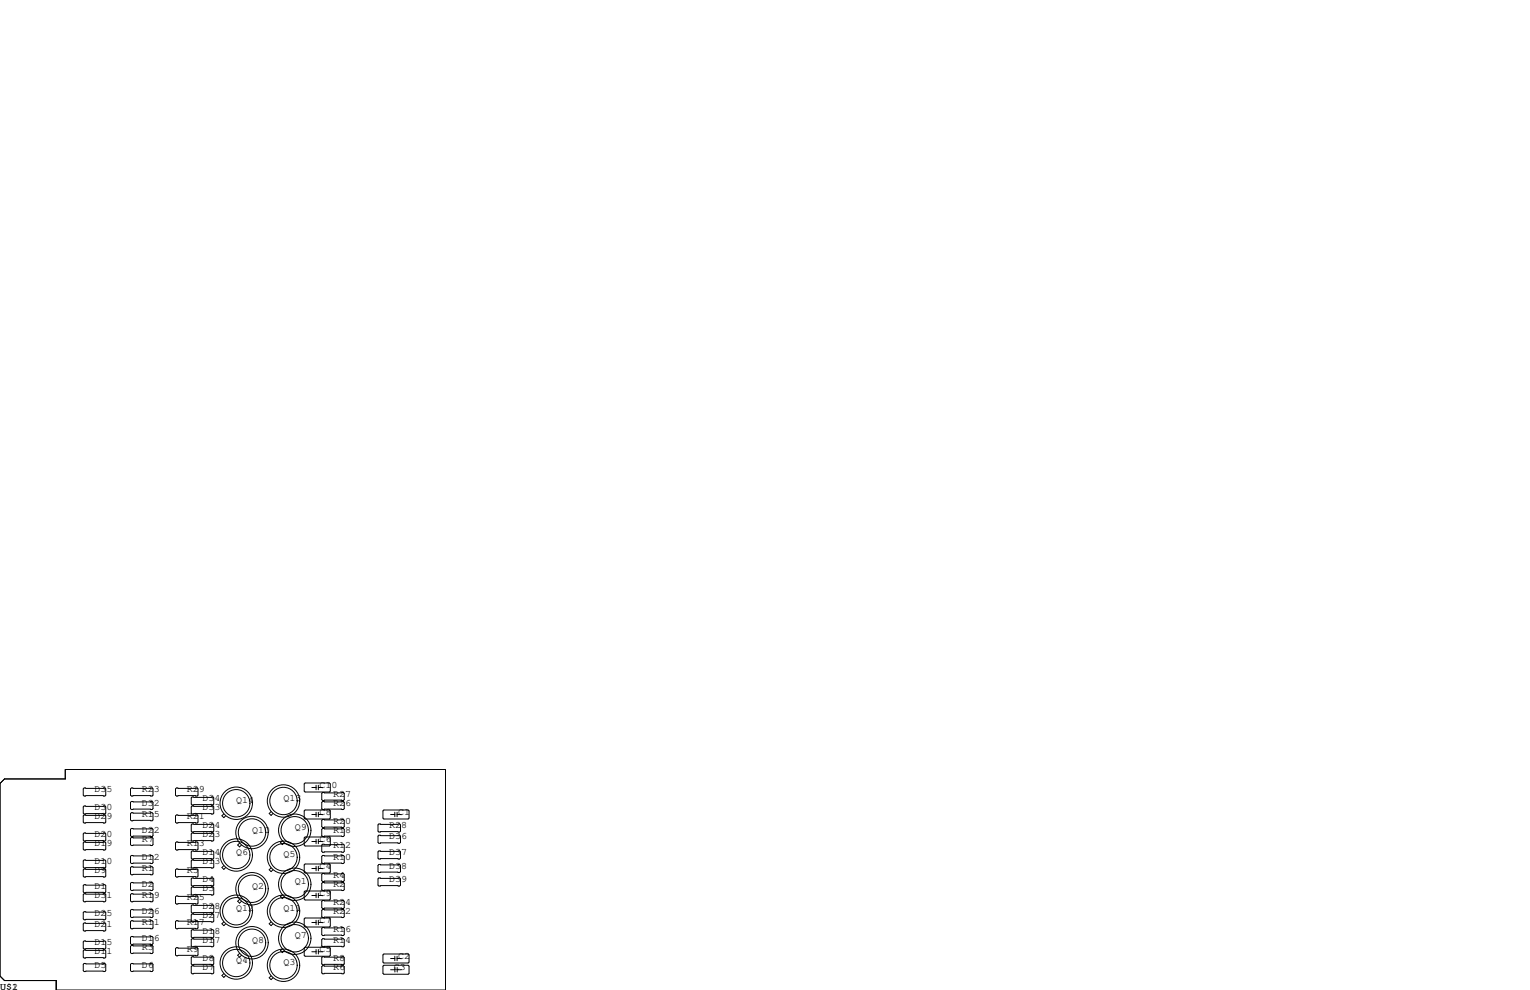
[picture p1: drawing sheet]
<svg xmlns="http://www.w3.org/2000/svg" width="432mm" height="279mm" viewBox="0 0 432 279" stroke-linecap="round" stroke-linejoin="round" font-family="sans-serif">
<g fill="none" stroke="#000" stroke-width=".28">
<path d="M0 221.1l1.3-1.3h17.1v-2.6h107.3v62.2h-109.8v-2.7h-14.6l-1.3-1.2zM23.7 222.4h5.9l.2 .2v1.8l-.2 .3h-5.9l-.2-.3v-1.8zM23.7 227.5h5.9l.2 .2v1.8l-.2 .2h-5.9l-.2-.2v-1.8zM23.7 230h5.9l.2 .3v1.7l-.2 .3h-5.9l-.2-.3v-1.7zM23.7 235.1h5.9l.2 .2v1.8l-.2 .3h-5.9l-.2-.3v-1.8zM23.7 237.6h5.9l.2 .3v1.7l-.2 .3h-5.9l-.2-.3v-1.7zM37.1 236.3h5.8l.3 .3v1.8l-.3 .2h-5.8l-.3-.2v-1.8zM37.1 222.4h5.8l.3 .2v1.8l-.3 .3h-5.8l-.3-.3v-1.8zM37.1 226.2h5.8l.3 .2v1.8l-.3 .3h-5.8l-.3-.3v-1.8zM37.1 229.4h5.8l.3 .2v1.8l-.3 .2h-5.8l-.3-.2v-1.8zM37.1 233.8h5.8l.3 .3v1.7l-.3 .3h-5.8l-.3-.3v-1.7zM49.8 222.4h5.8l.3 .2v1.8l-.3 .3h-5.8l-.3-.3v-1.8z"/>
<path d="M49.8 230h5.8l.3 .3v1.7l-.3 .3h-5.8l-.3-.3v-1.7zM49.8 237.6h5.8l.3 .3v1.7l-.3 .3h-5.8l-.3-.3v-1.7zM54.2 224.9h5.9l.2 .3v1.7l-.2 .3h-5.9l-.2-.3v-1.7zM54.2 227.5h5.9l.2 .2v1.8l-.2 .2h-5.9l-.2-.2v-1.8zM54.2 232.5h5.9l.2 .3v1.8l-.2 .2h-5.9l-.2-.2v-1.8zM54.2 235.1h5.9l.2 .2v1.8l-.2 .3h-5.9l-.2-.3v-1.8zM63.2 229.7l-.6 .5 .6 .6 .5-.6M67.6 237.9l-.5 .6 .5 .5 .5-.5M76.5 229.1l-.5 .5 .5 .5 .5-.5M79.7 237.3l-.6 .5 .6 .6 .5-.6M85.9 221.2l.2-.2h6.9l.2 .2v2.1l-.2 .2h-6.9l-.2-.2zM85.9 236.5l.2-.3h6.9l.2 .3v2l-.2 .3h-6.9l-.2-.3z"/>
<path d="M86.1 228.6h6.9l.2 .3v2l-.2 .2h-6.9l-.2-.2v-2zM88 229.9h1.2M88 237.5h1.2M88 222.2h1.2M89.2 221.6v1.3M89.2 229.2v1.3M89.2 236.9v1.2M89.8 229.9h1.3M89.8 221.6v1.3M89.8 229.2v1.3M89.8 236.9v1.2M89.8 237.5h1.3"/>
<path d="M89.8 222.2h1.3M91.1 223.6h5.8l.3 .3v1.8l-.3 .2h-5.8l-.3-.2v-1.8zM91.1 226.2h5.8l.3 .2v1.8l-.3 .3h-5.8l-.3-.3v-1.8zM91.1 231.3h5.8l.3 .2v1.8l-.3 .3h-5.8l-.3-.3v-1.8zM91.1 233.8h5.8l.3 .3v1.7l-.3 .3h-5.8l-.3-.3v-1.7zM91.1 238.3h5.8l.3 .2v1.8l-.3 .2h-5.8l-.3-.2v-1.8zM106.9 232.5h5.9l.2 .3v1.8l-.2 .2h-5.9l-.2-.2v-1.8zM106.9 235.7h5.9l.2 .3v1.7l-.2 .3h-5.9l-.2-.3v-1.7zM108.3 228.6h6.9l.2 .3v2l-.2 .2h-6.9l-.2-.2v-2zM110.2 229.9h1.2M111.4 229.2v1.3M112.1 229.2v1.3"/>
<path d="M112.1 229.9h1.2M23.7 249.7h5.9l.2 .2v1.8l-.2 .3h-5.9l-.2-.3v-1.8zM23.7 242.7h5.9l.2 .3v1.7l-.2 .3h-5.9l-.2-.3v-1.7zM23.7 245.2h5.9l.2 .3v1.8l-.2 .2h-5.9l-.2-.2v-1.8zM23.7 252.2h5.9l.2 .3v1.8l-.2 .2h-5.9l-.2-.2v-1.8zM23.7 257.3h5.9l.2 .3v1.7l-.2 .3h-5.9l-.2-.3v-1.7zM36.8 249.3l.3-.3h5.8l.3 .3v1.8l-.3 .2h-5.8l-.3-.2zM36.8 244.9l.3-.3h5.8l.3 .3v1.7l-.3 .3h-5.8l-.3-.3zM36.8 252.5l.3-.3h5.8l.3 .3v1.8l-.3 .2h-5.8l-.3-.2zM36.8 256.9l.3-.2h5.8l.3 .2v1.8l-.3 .3h-5.8l-.3-.3zM37.1 241.4h5.8l.3 .3v1.8l-.3 .2h-5.8l-.3-.2v-1.8zM49.5 245.5l.3-.3h5.8l.3 .3v1.8l-.3 .2h-5.8l-.3-.2z"/>
<path d="M49.5 253.1l.3-.2h5.8l.3 .2v1.8l-.3 .2h-5.8l-.3-.2zM54 250.6l.2-.3h5.9l.2 .3v1.7l-.2 .3h-5.9l-.2-.3zM54 248l.2-.2h5.9l.2 .2v1.8l-.2 .3h-5.9l-.2-.3zM54 255.7l.2-.3h5.9l.2 .3v1.7l-.2 .3h-5.9l-.2-.3zM54 258.2l.2-.3h5.9l.2 .3v1.8l-.2 .2h-5.9l-.2-.2zM54.2 240.2h5.9l.2 .2v1.8l-.2 .2h-5.9l-.2-.2v-1.8zM54.2 242.7h5.9l.2 .3v1.7l-.2 .3h-5.9l-.2-.3v-1.7zM63.2 244.3l-.6 .5 .6 .6 .5-.6M67.6 253.8l-.5 .6 .5 .5 .5-.5M76.5 244.9l-.5 .6 .5 .5 .5-.5M79.7 252.6l-.6 .5 .6 .5 .5-.5M85.9 251.7l.2-.2h6.9l.2 .2v2l-.2 .3h-6.9l-.2-.3z"/>
<path d="M85.9 259.3l.2-.2h6.9l.2 .2v2.1l-.2 .2h-6.9l-.2-.2zM86.1 243.8h6.9l.2 .3v2l-.2 .3h-6.9l-.2-.3v-2zM88 245.1h1.2M88 252.7h1.2M89.2 244.5v1.2M89.2 252.1v1.3M89.2 259.7v1.3M89.8 244.5v1.2M89.8 252.1v1.3M89.8 259.7v1.3M89.8 245.1h1.3M89.8 252.7h1.3"/>
<path d="M90.8 254.4l.3-.3h5.8l.3 .3v1.8l-.3 .2h-5.8l-.3-.2zM90.8 249.3l.3-.3h5.8l.3 .3v1.8l-.3 .2h-5.8l-.3-.2zM90.8 246.8l.3-.3h5.8l.3 .3v1.7l-.3 .3h-5.8l-.3-.3zM90.8 256.9l.3-.2h5.8l.3 .2v1.8l-.3 .3h-5.8l-.3-.3zM91.1 241.4h5.8l.3 .3v1.8l-.3 .2h-5.8l-.3-.2v-1.8zM106.7 248l.2-.2h5.9l.2 .2v1.8l-.2 .3h-5.9l-.2-.3zM106.9 240.2h5.9l.2 .2v1.8l-.2 .2h-5.9l-.2-.2v-1.8zM106.9 244h5.9l.2 .2v1.8l-.2 .3h-5.9l-.2-.3v-1.8zM23.7 260.5h5.9l.2 .2v1.8l-.2 .3h-5.9l-.2-.3v-1.8zM23.7 265.6h5.9l.2 .2v1.8l-.2 .2h-5.9l-.2-.2v-1.8zM23.7 268.1h5.9l.2 .3v1.7l-.2 .3h-5.9l-.2-.3v-1.7zM23.7 271.9h5.9l.2 .3v1.7l-.2 .3h-5.9l-.2-.3v-1.7z"/>
<path d="M36.8 260.1l.3-.3h5.8l.3 .3v1.8l-.3 .2h-5.8l-.3-.2zM36.8 264.5l.3-.2h5.8l.3 .2v1.8l-.3 .3h-5.8l-.3-.3zM36.8 267.1l.3-.3h5.8l.3 .3v1.8l-.3 .2h-5.8l-.3-.2zM36.8 272.2l.3-.3h5.8l.3 .3v1.7l-.3 .3h-5.8l-.3-.3zM49.5 260.1l.3-.3h5.8l.3 .3v1.8l-.3 .2h-5.8l-.3-.2zM49.5 267.7l.3-.2h5.8l.3 .2v1.8l-.3 .2h-5.8l-.3-.2zM54 262.6l.2-.2h5.9l.2 .2v1.8l-.2 .3h-5.9l-.2-.3zM54 265.2l.2-.3h5.9l.2 .3v1.8l-.2 .2h-5.9l-.2-.2zM54 270.3l.2-.3h5.9l.2 .3v1.7l-.2 .3h-5.9l-.2-.3zM54 272.8l.2-.3h5.9l.2 .3v1.8l-.2 .2h-5.9l-.2-.2zM63.2 274.8l-.6 .5 .6 .5 .5-.5M63.2 260.2l-.6 .5 .6 .5 .5-.5"/>
<path d="M67.6 269.1l-.5 .5 .5 .5 .5-.5M76.5 275.4l-.5 .5 .5 .6 .5-.6M76.5 260.2l-.5 .5 .5 .5 .5-.5M79.7 267.8l-.6 .5 .6 .6 .5-.6M85.9 267.6l.2-.3h6.9l.2 .3v2l-.2 .3h-6.9l-.2-.3zM88 268.6h1.2M88 260.3h1.2M89.2 268v1.2M89.8 268v1.2M89.8 268.6h1.3M89.8 260.3h1.3M90.8 262l.3-.3h5.8l.3 .3v1.8l-.3 .2h-5.8l-.3-.2z"/>
<path d="M90.8 265.2l.3-.3h5.8l.3 .3v1.8l-.3 .2h-5.8l-.3-.2zM90.8 270.3l.3-.3h5.8l.3 .3v1.7l-.3 .3h-5.8l-.3-.3zM90.8 272.8l.3-.3h5.8l.3 .3v1.8l-.3 .2h-5.8l-.3-.2zM108.1 269.5l.2-.3h6.9l.2 .3v2l-.2 .3h-6.9l-.2-.3zM108.1 272.7l.2-.3h6.9l.2 .3v2l-.2 .3h-6.9l-.2-.3zM110.2 273.7h1.3M110.2 270.5h1.2M111.4 269.9v1.2M111.5 273v1.3M112.1 269.9v1.2M112.1 270.5h1.2M112.1 273.7h1.2"/>
<path d="M112.1 273v1.3"/>
<circle cx="66.7" cy="226.7" r="3.9"/>
<circle cx="66.7" cy="226.7" r="4.6"/>
<circle cx="71.1" cy="234.9" r="3.9"/>
<circle cx="71.1" cy="234.9" r="4.6"/>
<circle cx="80" cy="226.1" r="3.9"/>
<circle cx="80" cy="226.1" r="4.6"/>
<circle cx="83.2" cy="234.3" r="3.9"/>
<circle cx="83.2" cy="234.3" r="4.6"/>
<circle cx="66.7" cy="257.2" r="4.6"/>
<circle cx="66.7" cy="257.2" r="3.9"/>
<circle cx="66.7" cy="241.3" r="3.9"/>
<circle cx="66.7" cy="241.3" r="4.6"/>
<circle cx="71.1" cy="250.8" r="4.6"/>
<circle cx="71.1" cy="250.8" r="3.9"/>
<circle cx="80" cy="257.2" r="4.6"/>
<circle cx="80" cy="257.2" r="3.9"/>
<circle cx="80" cy="241.9" r="4.6"/>
<circle cx="80" cy="241.9" r="3.9"/>
<circle cx="83.2" cy="249.6" r="4.6"/>
<circle cx="83.2" cy="249.6" r="3.9"/>
<circle cx="66.7" cy="271.8" r="4.6"/>
<circle cx="66.7" cy="271.8" r="3.9"/>
<circle cx="71.1" cy="266.1" r="4.6"/>
<circle cx="71.1" cy="266.1" r="3.9"/>
<circle cx="80" cy="272.4" r="4.6"/>
<circle cx="80" cy="272.4" r="3.9"/>
<circle cx="83.2" cy="264.8" r="4.6"/>
<circle cx="83.2" cy="264.8" r="3.9"/>
</g>
<g font-size="2.8">
<text x="26.7" y="223.5">D35</text>
<text x="40" y="227.3">D32</text>
<text x="40" y="223.5">R23</text>
<text x="52.7" y="223.5">R29</text>
<text x="57.1" y="226.1">D34</text>
<text x="66.7" y="226.7">Q14</text>
<text x="80" y="226.1">Q13</text>
<text x="90.2" y="222.2">C10</text>
<text x="94" y="227.3">R26</text>
<text x="94" y="224.8">R27</text>
<text x="26.7" y="231.1">D29</text>
<text x="26.7" y="228.6">D30</text>
<text x="40" y="230.5">R15</text>
<text x="52.7" y="231.1">R21</text>
<text x="57.1" y="233.7">D24</text>
<text x="57.1" y="228.6">D33</text>
<text x="90.2" y="229.9">C8</text>
<text x="94" y="232.4">R20</text>
<text x="109.9" y="233.7">R28</text>
<text x="112.4" y="229.9">C1</text>
<text x="26.7" y="238.8">D19</text>
<text x="26.7" y="236.2">D20</text>
<text x="40" y="237.5">R7</text>
<text x="40" y="234.9">D22</text>
<text x="52.7" y="238.8">R13</text>
<text x="57.1" y="236.2">D23</text>
<text x="71.1" y="234.9">Q10</text>
<text x="83.2" y="234.3">Q9</text>
<text x="90.2" y="237.5">C6</text>
<text x="94" y="239.4">R12</text>
<text x="94" y="234.9">R18</text>
<text x="109.9" y="236.9">D36</text>
<text x="26.7" y="243.8">D10</text>
<text x="40" y="245.7">R1</text>
<text x="40" y="242.6">D12</text>
<text x="57.1" y="243.8">D13</text>
<text x="57.1" y="241.3">D14</text>
<text x="66.7" y="241.3">Q6</text>
<text x="80" y="241.9">Q5</text>
<text x="90.2" y="245.1">C4</text>
<text x="94" y="242.6">R10</text>
<text x="109.9" y="241.3">D37</text>
<text x="109.9" y="245.1">D38</text>
<text x="26.7" y="250.8">D1</text>
<text x="26.7" y="246.4">D9</text>
<text x="40" y="250.2">D2</text>
<text x="52.7" y="246.4">R5</text>
<text x="57.1" y="251.5">D3</text>
<text x="57.1" y="248.9">D4</text>
<text x="71.1" y="250.8">Q2</text>
<text x="83.2" y="249.6">Q1</text>
<text x="94" y="250.2">R2</text>
<text x="94" y="247.6">R4</text>
<text x="109.9" y="248.9">D39</text>
<text x="26.7" y="253.4">D31</text>
<text x="40" y="257.8">D26</text>
<text x="40" y="253.4">R19</text>
<text x="52.7" y="254">R25</text>
<text x="57.1" y="256.5">D28</text>
<text x="66.7" y="257.2">Q12</text>
<text x="80" y="257.2">Q11</text>
<text x="90.2" y="252.7">C9</text>
<text x="94" y="257.8">R22</text>
<text x="94" y="255.3">R24</text>
<text x="26.7" y="261.6">D21</text>
<text x="26.7" y="258.4">D25</text>
<text x="40" y="261">R11</text>
<text x="52.7" y="261">R17</text>
<text x="57.1" y="263.5">D18</text>
<text x="57.1" y="259.1">D27</text>
<text x="90.2" y="260.3">C7</text>
<text x="94" y="262.9">R16</text>
<text x="26.7" y="269.2">D11</text>
<text x="26.7" y="266.7">D15</text>
<text x="40" y="268">R3</text>
<text x="40" y="265.4">D16</text>
<text x="52.7" y="268.6">R9</text>
<text x="57.1" y="266.1">D17</text>
<text x="71.1" y="266.1">Q8</text>
<text x="83.2" y="264.8">Q7</text>
<text x="90.2" y="268.6">C5</text>
<text x="94" y="266.1">R14</text>
<text x="26.7" y="273">D5</text>
<text x="40" y="273">D6</text>
<text x="57.1" y="273.7">D7</text>
<text x="57.1" y="271.1">D8</text>
<text x="66.7" y="271.8">Q4</text>
<text x="80" y="272.4">Q3</text>
<text x="94" y="273.7">R6</text>
<text x="94" y="271.1">R8</text>
<text x="111.1" y="273.7">C3</text>
<text x="112.4" y="270.5">C2</text>
<text x="0" y="279.4">U$1</text>
<text x="3.4" y="279.4">2</text>
</g>
</svg>
